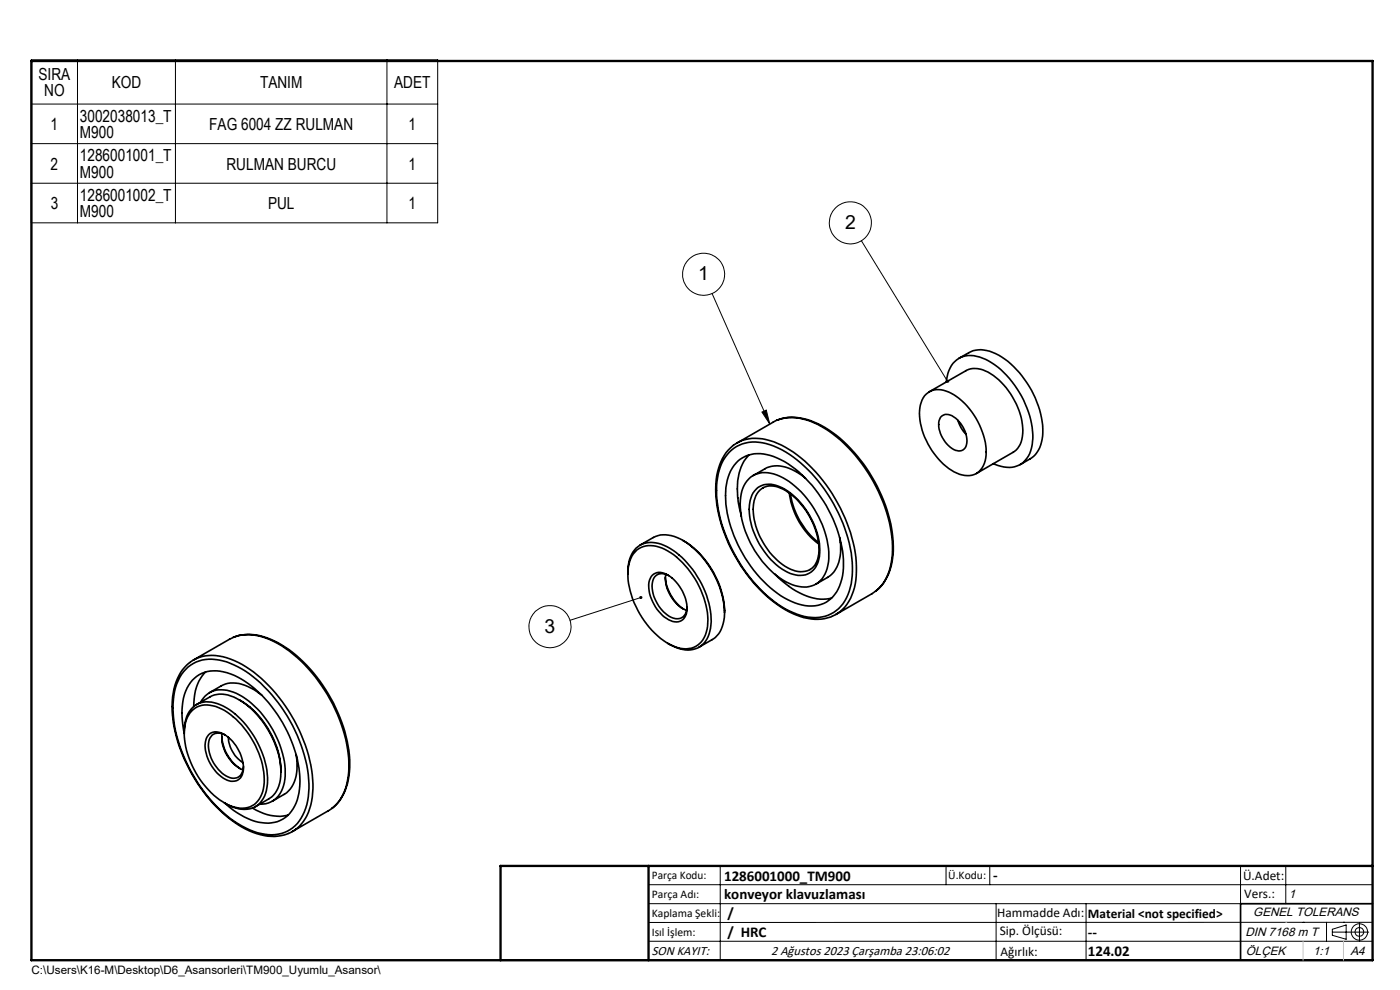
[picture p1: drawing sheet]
<svg xmlns="http://www.w3.org/2000/svg" width="297mm" height="210mm" viewBox="0 0 297 210" stroke-linecap="round" stroke-linejoin="round" font-family="sans-serif">
<g fill="none" stroke="#000" stroke-width=".35">
<path d="M203.4 76a9.7 9.7 0 0 1 3.6-1.7 9.4 9.4 0 0 1 7.5 2.9 20 20 0 0 1 6.7 15.3 6.1 6.1 0 0 1-2.7 4.8l-2.1 1.3M154.7 95.9a8 8 0 0 1 8.7-1.5 26 26 0 0 1 12.8 11.5 27.1 27.1 0 0 1 4.4 17.9 8 8 0 0 1-6.3 7.1 13.3 13.3 0 0 1-10.1-3.3 32.9 32.9 0 0 1-12.2-22.6 12.1 12.1 0 0 1 2.7-9.1zM155.6 94.5a11.3 11.3 0 0 0-3.8 9.3 32.5 32.5 0 0 0 14.8 25.6 11.2 11.2 0 0 0 9.9 1.4M155.6 94.4a8.8 8.8 0 0 1 8.6-.7 28.6 28.6 0 0 1 14.1 14 26.4 26.4 0 0 1 3.1 16.2 8.8 8.8 0 0 1-4.9 6.8M156.4 94l7.6-4.4a8.8 8.8 0 0 1 7.8-.3 28.7 28.7 0 0 1 14.1 14 26.4 26.4 0 0 1 3.2 16.2 8.9 8.9 0 0 1-4.1 6.4l-7.7 4.4M156.6 97.8a7.2 7.2 0 0 1 7.6-.9 23.9 23.9 0 0 1 11.6 11.3 22 22 0 0 1 2.8 14.7 6.7 6.7 0 0 1-9.2 5.3 22.3 22.3 0 0 1-11.8-10.7 23.3 23.3 0 0 1-3.5-14.8 8.3 8.3 0 0 1 2.5-4.9zM158.9 96.5a10.3 10.3 0 0 0-2.4 8.1l.1 1.8 .7 3.1M164.9 89.1a11.5 11.5 0 0 1 10.2 1.6 32.9 32.9 0 0 1 14.4 24.3 12.2 12.2 0 0 1-3.4 10.1l-.3 .3M196.1 84a4 4 0 0 1 5.2-.8 15 15 0 0 1 7.8 13.9 4 4 0 0 1-6.1 3.3 15 15 0 0 1-7.8-14l.4-1.6zM197.1 83.1l7.8-4.5a5 5 0 0 1 5.3 .7 15.6 15.6 0 0 1 6.8 12.7 4.6 4.6 0 0 1-2.1 3.9l-7.7 4.5M199.7 88.3a2.22 2.22 0 0 1 3 .4 5.7 5.7 0 0 1 2.1 6.3 2.07 2.07 0 0 1-3.2-.1 5.9 5.9 0 0 1-2.2-6zM200.8 81a5.5 5.5 0 0 1 4.1-5.5 10 10 0 0 1 8 3.5 20.6 20.6 0 0 1 6.2 13.9 5.9 5.9 0 0 1-3.3 5.9 6.5 6.5 0 0 1-5.1-.5"/>
<path d="M203.2 89.2a6.9 6.9 0 0 0 1.7 2.9M135.1 116.7a5.8 5.8 0 0 1 6.6 .2 18.4 18.4 0 0 1 8.4 15.2 5.2 5.2 0 0 1-3.5 5.4 8.4 8.4 0 0 1-7.1-2.6 19 19 0 0 1-6.3-13.3 6.6 6.6 0 0 1 1.9-4.9zM135.8 115.6l2.8-1.6a6.8 6.8 0 0 1 7 1.1 19.4 19.4 0 0 1 8.1 15.8 5.7 5.7 0 0 1-2.6 4.8l-2.8 1.6M144.9 114.6a18.6 18.6 0 0 1 8.8 15.4M158.8 101.6a5.3 5.3 0 0 1 6-.9 18.7 18.7 0 0 1 9.6 10.5 14.2 14.2 0 0 1 .9 10 5 5 0 0 1-6.6 3 17.8 17.8 0 0 1-9.9-9.8 14.9 14.9 0 0 1-1.2-10.8l.5-1.1zM159.8 100.9l2.5-1.5a6.7 6.7 0 0 1 7 .9l1.6 1.2M160.4 103.8a4.5 4.5 0 0 1 5.4-.4 16.1 16.1 0 0 1 8.1 14 4.3 4.3 0 0 1-4.1 4.7 10.1 10.1 0 0 1-7.3-4.6 14.5 14.5 0 0 1-3.4-11.3l.6-1.6zM161.2 104a4 4 0 0 1 4.9-.3 15.8 15.8 0 0 1 7.6 13.4 4.4 4.4 0 0 1-1.9 3.8 5.1 5.1 0 0 1-5.2-.8 15.6 15.6 0 0 1-6.8-12.7l.2-1.2 .3-1zM161.9 103.5h.1M167.5 104.6a16 16 0 0 0 6.2 10.8M167.7 104.8a16.5 16.5 0 0 0 5.9 10.3M178.1 114l.2 1.1"/>
<path d="M178.3 115.1a7.9 7.9 0 0 1-2.2 7l-3 1.8M49.5 135.2a11 11 0 0 1 9.5 1.1 32.5 32.5 0 0 1 14.2 18.9 20 20 0 0 1 0 12.6l-1 1.9-1.8 1.7M133.2 121.8a6.6 6.6 0 0 1 2.6-6.2 6.8 6.8 0 0 1 7 1.1 19.1 19.1 0 0 1 8 15.9 5.1 5.1 0 0 1-4.3 5.3 8 8 0 0 1-4.8-1.4M138.4 122a2.8 2.8 0 0 1 3.8 .3 8.6 8.6 0 0 1 3.4 7.8 2.37 2.37 0 0 1-3.7 1.4 8.5 8.5 0 0 1-4.1-8.5zM141.1 122.5a9.1 9.1 0 0 0 3.9 6.7M141.3 121.8a7.7 7.7 0 0 0 4.4 7.7M141.9 122.1a2.16 2.16 0 0 0-2.4-.2 2.16 2.16 0 0 0-1.1 2 7.8 7.8 0 0 0 4.4 7.2 2.12 2.12 0 0 0 2.9-2.3M164.3 121.7a16.4 16.4 0 0 0 9.8 5.4l2.3-.2M39.1 155.6a6.5 6.5 0 0 1 2.6-6.1 6.3 6.3 0 0 1 6.3 .6 19.4 19.4 0 0 1 8.8 15.6 6 6 0 0 1-2.9 5.5 6.6 6.6 0 0 1-6.3-.9M39.1 155.5a15.2 15.2 0 0 1 .6-9.6 6.6 6.6 0 0 1 8.4-3.2 21.9 21.9 0 0 1 11.3 9.7 23.9 23.9 0 0 1 4 15.8 6.9 6.9 0 0 1-6.5 6.4 14.1 14.1 0 0 1-9.3-4.3M39.4 142a7.6 7.6 0 0 1 7.9-1.8 22 22 0 0 1 11 8 31.5 31.5 0 0 1 7.2 19 10.8 10.8 0 0 1-3.4 8.4 8.4 8.4 0 0 1-8.3 .7 27.1 27.1 0 0 1-13.4-12.8 25.9 25.9 0 0 1-3.4-16.9l.5-1.5 .6-1.4zM40.3 140.5a11 11 0 0 0-3.8 9.1 32.4 32.4 0 0 0 10.1 22.3 17.3 17.3 0 0 0 11.6 5.5l2.1-.3 .8-.3"/>
<path d="M40.3 140.5a8.5 8.5 0 0 1 8.6-.7 27.1 27.1 0 0 1 12.9 12 28.6 28.6 0 0 1 4.5 17.3 9.3 9.3 0 0 1-4.5 7.4l-.6 .3M40.6 150.8a4.8 4.8 0 0 1 5.8-.7 17.4 17.4 0 0 1 8.8 10.4 11.2 11.2 0 0 1 .1 8.5 4.4 4.4 0 0 1-5.6 2.2 15.3 15.3 0 0 1-8.5-8 14.3 14.3 0 0 1-1.7-10.4zM41 140l7.7-4.4a9.7 9.7 0 0 1 9.4 .5 31.3 31.3 0 0 1 13.5 15.4 24.7 24.7 0 0 1 2 14.9 9.2 9.2 0 0 1-3.2 5.1M41.7 149.5l2.8-1.7a5.8 5.8 0 0 1 5.7 .4 19.3 19.3 0 0 1 9.4 15.8 6 6 0 0 1-2.6 5.5l-2.8 1.6M42.6 148.9a4.9 4.9 0 0 1 6.2-2.3 16.8 16.8 0 0 1 9.1 8.2 17.4 17.4 0 0 1 2.4 11.2 5.1 5.1 0 0 1-5.2 4.6M43.6 142.5a9.9 9.9 0 0 0-2.5 7.4M44.3 155.8a2.84 2.84 0 0 1 3.7 .3 8.4 8.4 0 0 1 3.5 7.8 2.33 2.33 0 0 1-3.8 1.4 8.6 8.6 0 0 1-4.1-8l.3-.9zM44.5 146.9l2.5-1.4a7 7 0 0 1 6.9 .8l1.7 1.2M47.1 156.3a9 9 0 0 0 3.8 6.7M47.1 155.6a7.7 7.7 0 0 0 4.4 7.7M47.8 155.9a2.24 2.24 0 0 0-2.6-.1 2.24 2.24 0 0 0-1 2.3 7.7 7.7 0 0 0 4.9 7 2.16 2.16 0 0 0 2.5-2.5M48.5 156.4a6.7 6.7 0 0 0 3 5.4"/>
<path d="M50.8 148.4a18.5 18.5 0 0 1 8.8 15.4M53.6 171.4a9.7 9.7 0 0 0 7.5 1.5M62.8 160.1a9.1 9.1 0 0 1-1.6 7.7l-.8 .6-2.7 1.6M70.4 171.5l-8.4 4.9M291.2 191.7h-28v12M106.2 203.7h185"/>
</g>
<g fill="none" stroke="#000" stroke-width=".21">
<path d="M6.6 12.7h86.3v34.6h-86.3zM16.4 12.7v34.6M37.2 12.7v34.6M82.1 12.7v34.6M6.6 22.1h86.3M6.6 30.5h86.3M6.6 38.9h86.3M182.7 51.1l18.3 29.8M151.1 62.3l12.2 27.6M161.6 87.4l1-.4 .7 2.9zM136 126.7l-15.1 4.9M137.6 187.7h153.6"/>
<path d="M137.6 191.7h153.6M137.6 199.7h153.6M152.8 183.7v20M200.7 183.7v4M210 183.7v4M211.3 191.7v12M230.4 191.7v12M263.2 183.7v20M272.8 183.7v8M276.4 195.6h.1M281.4 195.6v4.1M282.6 197.7h7.8"/>
<path d="M282.6 197.1l3-.9v3l-3-.8zM285 195.6h.1M288.4 195.8v3.8M291.2 195.6l-153.6 .1"/>
<circle cx="149.3" cy="58.2" r="4.5"/>
<circle cx="180.4" cy="47.3" r="4.5"/>
<circle cx="116.7" cy="132.9" r="4.5"/>
<circle cx="288.4" cy="197.7" r="1.74"/>
<circle cx="288.4" cy="197.7" r=".93"/>
</g>
<path d="M6.7 12.9h284.5v190.8h-284.5zM137.6 183.7v20M291.2 183.7h-185v20" fill="none" stroke="#000" stroke-width=".5"/>
<path d="M272.8 195.6h.1M276.4 199.7v4M285 199.7v4" fill="none" stroke="#c0c0c0" stroke-width=".21"/>
<path d="M200.8 80.6a.33 .33 0 0 0 0 .4 .33 .33 0 0 0 .4 .2l-.2-.3 .3 .2a.33 .33 0 0 0 0-.4 .33 .33 0 0 0-.5-.1zM161.6 87.4l1-.4 .7 2.9zM135.7 126.5a.34 .34 0 0 0 .2 .6 .34 .34 0 0 0 .4-.5l-.3 .1 .3-.1-.3-.2z" fill="#000"/>
<g font-size="4.1">
<text x="179.3" y="48.6">2</text>
<text x="148.1" y="59.5">1</text>
<text x="115.5" y="134.2">3</text>
</g>
<g font-size="3.5">
<text x="8.2" y="16.9">SIRA</text>
<text x="9.4" y="20.4">NO</text>
<text x="23.7" y="18.7">KOD</text>
<text x="55.2" y="18.7">TANIM</text>
<text x="83.6" y="18.7">ADET</text>
<text x="10.7" y="27.6">1</text>
<text x="17" y="25.8">3002038013_T</text>
<text x="17" y="29.3">M900</text>
<text x="44.4" y="27.6">FAG 6004 ZZ RULMAN</text>
<text x="86.7" y="27.6">1</text>
<text x="10.7" y="36">2</text>
<text x="17" y="34.2">1286001001_T</text>
<text x="48" y="36">RULMAN BURCU</text>
<text x="86.7" y="36">1</text>
<text x="17" y="37.7">M900</text>
<text x="10.7" y="44.4">3</text>
<text x="17" y="42.6">1286001002_T</text>
<text x="17" y="46.1">M900</text>
<text x="56.9" y="44.4">PUL</text>
<text x="86.7" y="44.4">1</text>
</g>
<g font-size="3.2">
<text x="153.6" y="186.8">1286001000_TM900</text>
<text x="153.6" y="190.8">konveyor klavuzlaması</text>
<text x="210.7" y="186.6">-</text>
<text x="154.3" y="194.8">/</text>
<text x="154.3" y="198.8">/ HRC</text>
<text x="230.8" y="198.7">--</text>
<text x="230.8" y="202.8">124.02</text>
</g>
<g font-size="2.8">
<text x="263.7" y="186.7">Ü.Adet:</text>
<text x="263.9" y="190.5">Vers.:</text>
<text x="211.5" y="194.5">Hammadde Adı:</text>
<text x="230.8" y="194.7">Material &lt;not specified&gt;</text>
<text x="138.3" y="202.6">SON KAYIT:</text>
<text x="163.6" y="202.6">2 Ağustos 2023 Çarşamba 23:06:02</text>
<text x="212.1" y="198.4">Sip. Ölçüsü:</text>
<text x="212.2" y="202.7">Ağırlık:</text>
</g>
<g font-size="2.6">
<text x="273.4" y="190.4">1</text>
<text x="265.9" y="194.4">GENEL TOLERANS</text>
<text x="264.2" y="198.5">DIN 7168 m T</text>
<text x="264.3" y="202.6">ÖLÇEK</text>
<text x="278.5" y="202.6">1:1</text>
<text x="286.5" y="202.6">A4</text>
</g>
<g font-size="2.5">
<text x="138.3" y="186.4">Parça Kodu:</text>
<text x="138.3" y="190.5">Parça Adı:</text>
<text x="201.2" y="186.5">Ü.Kodu:</text>
<text x="138.3" y="194.5">Kaplama Şekli:</text>
<text x="138.3" y="198.6">Isıl İşlem:</text>
<text x="6.7" y="206.7">C:\Users\K16-M\Desktop\D6_Asansorleri\TM900_Uyumlu_Asansor\</text>
</g>
</svg>
